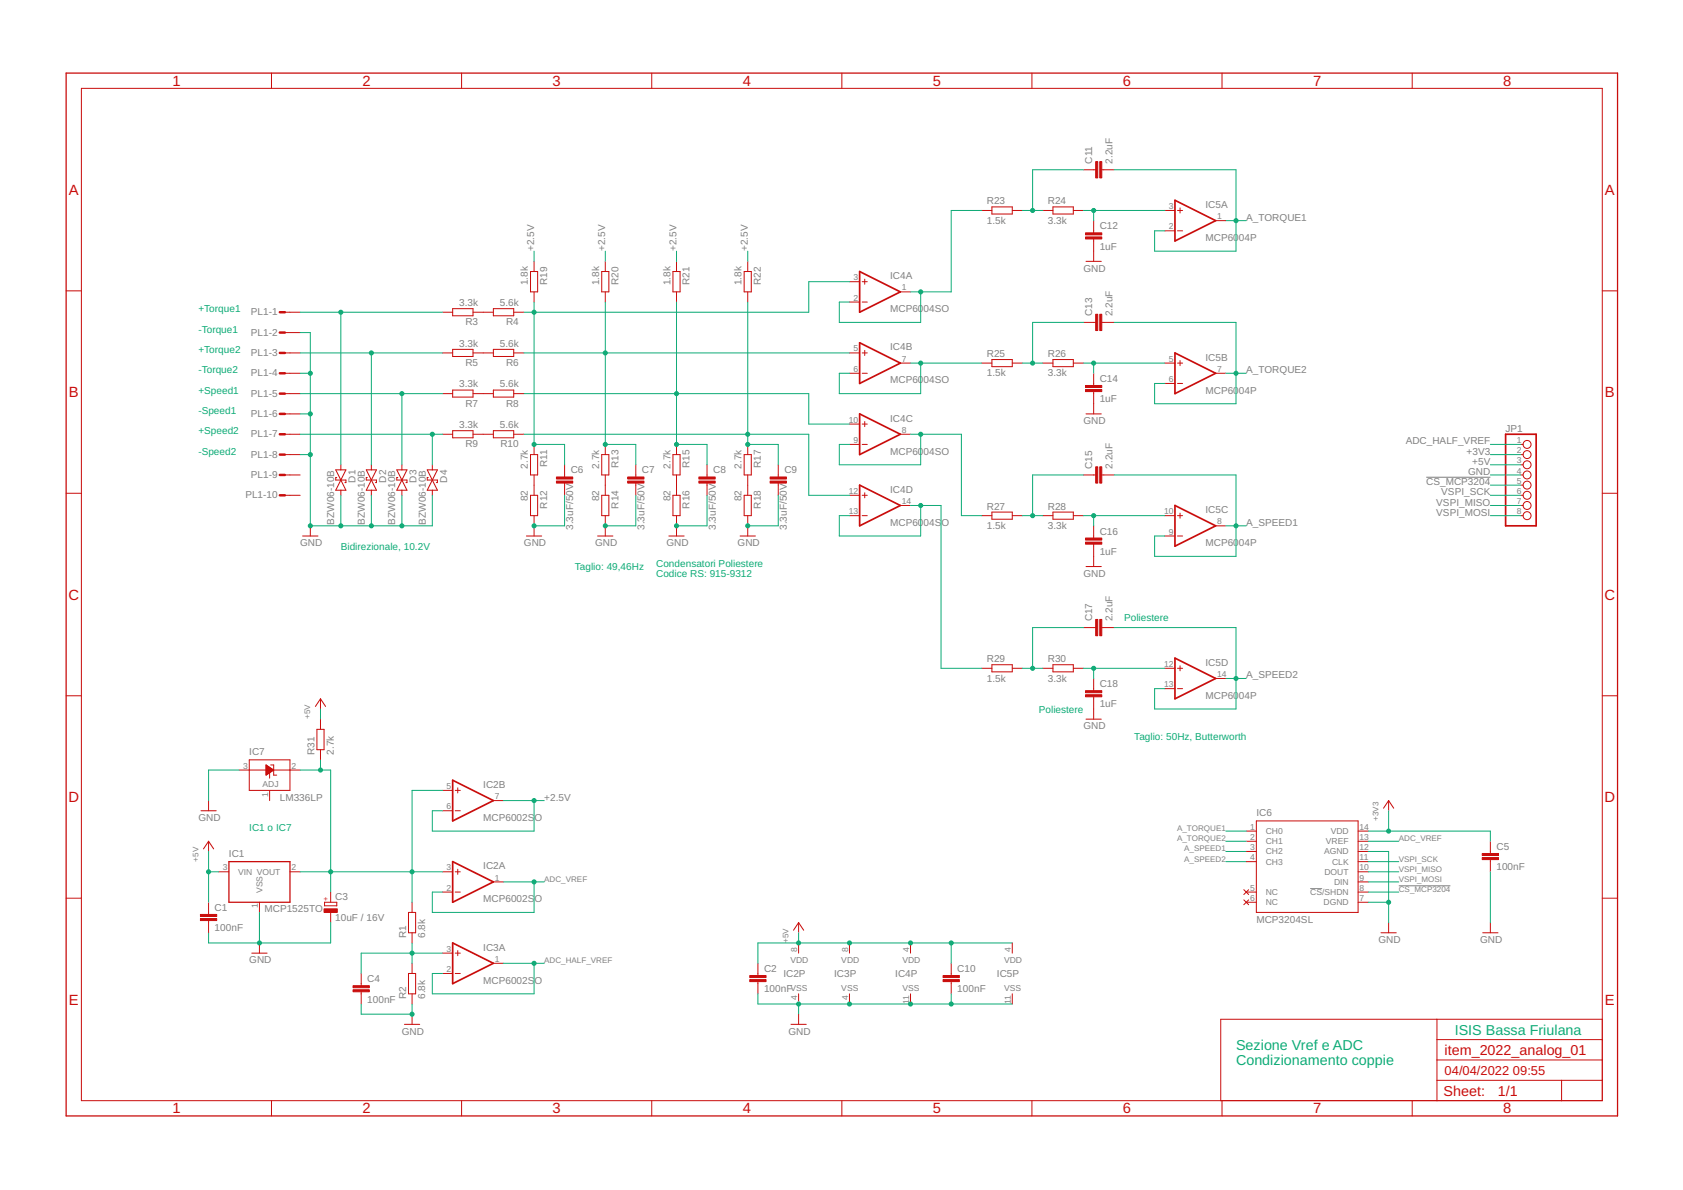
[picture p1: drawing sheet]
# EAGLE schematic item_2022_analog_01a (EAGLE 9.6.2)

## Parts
C1  100nF  C-EUC0805  [C0805]
C2  100nF  C-EUC0805  [C0805]
C3  10uF / 16V  CPOL-EUE2.5-6  [E2,5-6]
C4  100nF  C-EUC0805  [C0805]
C5  100nF  C-EUC0805  [C0805]
C6  3.3uF/50V  C-EUC0805  [C0805]
C7  3.3uF/50V  C-EUC0805  [C0805]
C8  3.3uF/50V  C-EUC0805  [C0805]
C9  3.3uF/50V  C-EUC0805  [C0805]
C10  100nF  C-EUC0805  [C0805]
C11  2.2uF  C-EUC0805  [C0805]
C12  1uF  C-EUC0805  [C0805]
C13  2.2uF  C-EUC0805  [C0805]
C14  1uF  C-EUC0805  [C0805]
C15  2.2uF  C-EUC0805  [C0805]
C16  1uF  C-EUC0805  [C0805]
C17  2.2uF  C-EUC0805  [C0805]
C18  1uF  C-EUC0805  [C0805]
D1  BZW06-10B  BZW04XXB  [F126Z12]
D2  BZW06-10B  BZW04XXB  [F126Z12]
D3  BZW06-10B  BZW04XXB  [F126Z12]
D4  BZW06-10B  BZW04XXB  [F126Z12]
IC1  MCP1525TO  [TO92]
IC2  MCP6004SO  [SO14]
IC3  MCP6002SO  [SO08]
IC4  MCP6004SO  [SO14]
IC5  MCP6004P  [DIL14]
IC6  MCP3204SL  [SO14]
IC7  LM336LP  [TO92]
JP1  PINHD-1X8  [1X08]
PL1  10VS  [10V]
R1  6.8k  R-EU_R0805  [R0805]
R2  6.8k  R-EU_R0805  [R0805]
R3  3.3k  R-EU_R0805  [R0805]
R4  5.6k  R-EU_0207/10  [0207/10]
R5  3.3k  R-EU_0207/10  [0207/10]
R6  5.6k  R-EU_0207/10  [0207/10]
R7  3.3k  R-EU_0207/10  [0207/10]
R8  5.6k  R-EU_0207/10  [0207/10]
R9  3.3k  R-EU_0207/10  [0207/10]
R10  5.6k  R-EU_0207/10  [0207/10]
R11  2.7k  R-EU_R0805  [R0805]
R12  82  R-EU_R0805  [R0805]
R13  2.7k  R-EU_R0805  [R0805]
R14  82  R-EU_R0805  [R0805]
R15  2.7k  R-EU_R0805  [R0805]
R16  82  R-EU_R0805  [R0805]
R17  2.7k  R-EU_R0805  [R0805]
R18  82  R-EU_R0805  [R0805]
R19  1.8k  R-EU_R0805  [R0805]
R20  1.8k  R-EU_R0805  [R0805]
R21  1.8k  R-EU_R0805  [R0805]
R22  1.8k  R-EU_R0805  [R0805]
R23  1.5k  R-EU_R0805  [R0805]
R24  3.3k  R-EU_R0805  [R0805]
R25  1.5k  R-EU_R0805  [R0805]
R26  3.3k  R-EU_R0805  [R0805]
R27  1.5k  R-EU_R0805  [R0805]
R28  3.3k  R-EU_R0805  [R0805]
R29  1.5k  R-EU_R0805  [R0805]
R30  3.3k  R-EU_R0805  [R0805]
R31  2.7k  R-EU_R0805  [R0805]

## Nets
!CS_MCP3204! [digital]: IC6.8(!CS!/SHDN) JP1.5
+2.5V [supply]: IC2.1(A:OUT) IC2.2(A:-IN) R19.1 R20.1 R21.1 R22.1
+3V3 [supply]: C5.1 IC6.14(VDD) JP1.2
+5V [supply]: C1.1 C2.1 C10.1 IC1.3(VIN) IC2.4(P:VDD) IC3.8(P:VDD) IC4.4(P:VDD) IC5.4(P:VDD) JP1.3 R31.2
A_SPEED1: C15.2 IC5.8(C:OUT) IC5.9(C:-IN) IC6.3(CH2)
A_SPEED2: C17.2 IC5.13(D:-IN) IC5.14(D:OUT) IC6.4(CH3)
A_TORQUE1: C11.2 IC5.1(A:OUT) IC5.2(A:-IN) IC6.1(CH0)
A_TORQUE2: C13.2 IC5.6(B:-IN) IC5.7(B:OUT) IC6.2(CH1)
ADC_HALF_VREF [supply]: IC2.8(C:OUT) IC2.9(C:-IN) JP1.1
ADC_VREF [supply]: IC2.6(B:-IN) IC2.7(B:OUT) IC6.13(VREF)
GND [supply]: C1.2 C2.2 C3.- C4.2 C5.2 C6.2 C7.2 C8.2 C9.2 C10.2 C12.2 C14.2 C16.2 C18.2 D1.C D2.C D3.C D4.C IC1.1(VSS) IC2.11(P:VSS) IC2.12(D:+IN) IC2.13(D:-IN) IC3.4(P:VSS) IC4.11(P:VSS) IC5.11(P:VSS) IC6.7(DGND) IC6.12(AGND) IC7.3(A) JP1.4 PL1.2 PL1.4 PL1.6 PL1.8 R2.1 R12.2 R14.2 R16.2 R18.2
N$2: D1.A PL1.1 R3.2
N$3: C4.1 IC2.10(C:+IN) R1.1 R2.2
N$4: D2.A PL1.3 R5.2
N$5: D3.A PL1.5 R7.2
N$6: D4.A PL1.7 R9.2
N$7: R3.1 R4.2
N$8: R5.1 R6.2
N$9: R7.1 R8.2
N$10: R9.1 R10.2
N$11: R11.2 R12.1
N$12: C6.1 IC4.3(A:+IN) R4.1 R11.1 R19.2
N$13: R13.2 R14.1
N$14: R15.2 R16.1
N$15: R17.2 R18.1
N$16: C7.1 IC4.5(B:+IN) R6.1 R13.1 R20.2
N$17: C8.1 IC4.10(C:+IN) R8.1 R15.1 R21.2
N$18: C9.1 IC4.12(D:+IN) R10.1 R17.1 R22.2
N$19: IC4.1(A:OUT) IC4.2(A:-IN) R23.1
N$20: IC4.6(B:-IN) IC4.7(B:OUT) R25.1
N$21: IC4.8(C:OUT) IC4.9(C:-IN) R27.1
N$22: IC4.13(D:-IN) IC4.14(D:OUT) R29.1
N$23: C11.1 R23.2 R24.1
N$24: C12.1 IC5.3(A:+IN) R24.2
N$25: C3.+ IC1.2(VOUT) IC2.3(A:+IN) IC2.5(B:+IN) IC7.2(C) R1.2 R31.1
N$26: C13.1 R25.2 R26.1
N$27: C14.1 IC5.5(B:+IN) R26.2
N$29: C15.1 R27.2 R28.1
N$30: C16.1 IC5.10(C:+IN) R28.2
N$32: C17.1 R29.2 R30.1
N$33: C18.1 IC5.12(D:+IN) R30.2
VSPI_MISO [digital]: IC6.10(DOUT) JP1.7
VSPI_MOSI [digital]: IC6.9(DIN) JP1.8
VSPI_SCK [digital]: IC6.11(CLK) JP1.6
Unconnected: IC2.14(D:OUT) IC3.1(A:OUT) IC3.2(A:-IN) IC3.3(A:+IN) IC3.5(B:+IN) IC3.6(B:-IN) IC3.7(B:OUT) IC6.5(NC) IC6.6(NC) IC7.1(ADJ) PL1.9 PL1.10

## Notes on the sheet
- 8.87k tme
  SMD0805-8.87K-1%
- +Torque1
- -Torque1
- +Torque2
- -Torque2
- +Speed1
- -Speed1
- +Speed2
- -Speed2
- Bidirezionale, 10.2V
- Taglio: 49,46Hz | Condensatori Poliestere
- Codice RS: 915-9312
- 2,74k TME
  CRCW08052K74FKTABC
- Poliestere
- Poliestere
- Taglio: 50Hz, Butterworth
- IC1 o IC7
- ISIS Bassa Friulana
- Sezione Vref e ADC
  Condizionamento coppie
